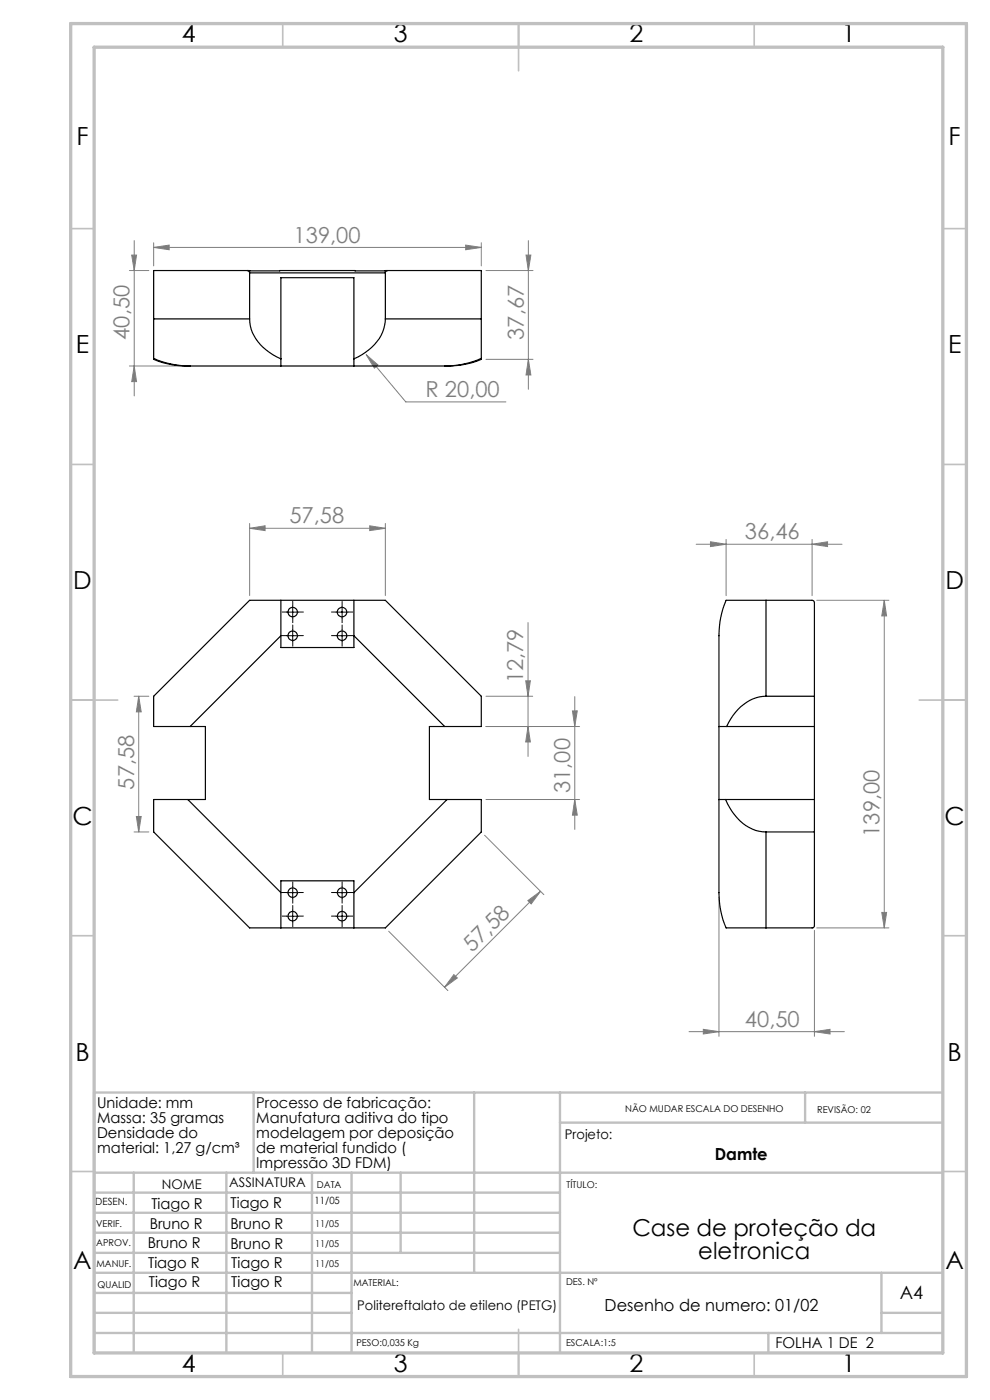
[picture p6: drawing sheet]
<svg xmlns="http://www.w3.org/2000/svg" width="210mm" height="297mm" viewBox="0 0 210 297" stroke-linecap="round" stroke-linejoin="round" font-family="sans-serif">
<g fill="none" stroke="#808080" stroke-width=".21">
<path d="M27.4 57.4h4.2M27.9 54.1h1.1l-.5 3.3zM28.5 51v33M32.6 52.5l3.3-.5v1zM32.6 51.5v4.9M32.6 52.5h69.5M98.8 52l3.3 .5-3.3 .5zM102.1 51.5v4.9M103.1 57.4h10M111.6 54.1h1l-.5 3.3zM112.1 51v31.6M27.4 77.6h11.9"/>
<path d="M28.5 77.6l.5 3.4h-1.1zM77.7 75.2l2.5 2.2-.8 .7zM77.7 75.2l8.4 10.1h21.2M103.1 76.2h10M112.1 76.2l.5 3.3h-1zM53 112.1l3.2-.6v1.1zM53 111.1v15.3M53 112.1h28.7M78.4 111.5l3.3 .6-3.3 .5zM81.7 111.1v15.3M147.7 115.5h30.9M150.7 114.9l3.3 .6-3.3 .5z"/>
<path d="M154 114.4v12M172.3 115.5l3.2-.6v1.1zM172.3 114.4v12M112 132.1v28.4M173.2 127.3h15.4M187.6 127.3l.5 3.4h-1.1zM187.6 127.3v69.5M28.4 147.7h3.2M29.4 147.7l.6 3.3h-1.1zM29.4 147.7v28.8M103.1 154.1h19.8M103.1 147.7h9.9"/>
<path d="M111.5 144.4h1l-.5 3.3zM112 154.1l.5 3.3h-1zM121.4 150.8h1l-.5 3.3zM121.9 147.8v28.2M28.4 176.5h3.2M28.9 173.2h1.1l-.6 3.3zM102.8 177.2l12.6 12.6M103.1 169.6h19.8M121.9 169.6l.5 3.3h-1zM82.4 197.6l12.6 12.5M112 191.1l2.7-2-2 2.7zM114.7 189.1l-20.4 20.3"/>
<path d="M152.5 190.4v29.4M172.8 197.4v22.4M173.2 196.8h15.4M187 193.6h1.1l-.5 3.2zM96.3 206.8l.7 .7-2.7 1.9zM146.2 218.9h32.9M149.2 218.4l3.3 .5-3.3 .5zM172.8 218.9l3.3-.5v1z"/>
</g>
<g fill="none" stroke="#000" stroke-width=".21" stroke-dasharray="15.2 1.3 1.3 1.3">
<path d="M60.8 134.8h-1M60.8 129.8h-1M62.1 133.6v-1M62.1 136.1v1M62.1 128.6v-1M62.1 131.1v1M63.3 134.8h1M63.3 129.8h1M71.3 129.8h-1M71.3 134.8h-1M72.6 128.6v-1M72.6 131.1v1"/>
<path d="M72.6 133.6v-1M72.6 136.1v1M73.8 129.8h1M73.8 134.8h1M60.8 189.3h-1M60.8 194.3h-1M62.1 188.1v-1M62.1 190.6v1M62.1 193.1v-1M62.1 195.6v1M63.3 189.3h1M63.3 194.3h1"/>
<path d="M71.3 189.3h-1M71.3 194.3h-1M72.6 188.1v-1M72.6 190.6v1M72.6 193.1v-1M72.6 195.6v1M73.8 189.3h1M73.8 194.3h1"/>
</g>
<g fill="none" stroke="#000" stroke-width=".21">
<path d="M60.8 134.9h2.5M60.8 129.9h2.5M62.1 128.6v2.5M62.1 133.6v2.5M71.3 134.9h2.5M71.3 129.9h2.5M72.6 128.6v2.5M72.6 133.6v2.5M60.8 189.4h2.5M60.8 194.4h2.5M62.1 188.1v2.5M62.1 193.1v2.5"/>
<path d="M71.3 189.4h2.5M71.3 194.4h2.5M72.6 188.1v2.5M72.6 193.1v2.5"/>
</g>
<g fill="none" stroke="#c0c0c0" stroke-width=".35">
<path d="M60 5v5M110 5v10M160 5v5M15 48.5h5M200 48.5h5M15 98.5h5M200 98.5h5M15 148.5h10M195 148.5h10M15 198.5h5M200 198.5h5M15 248.5h5"/>
<path d="M200 248.5h5M60 287v5M110 282v10M160 287v5"/>
</g>
<g fill="none" stroke="#c0c0c0" stroke-width=".5">
<path d="M53.8 231.8v17M100.6 231.8v38.2M118.8 231.8v55.2M118.8 238.2h81.2M170.8 231.8v6.4M200 231.8h-180v55.2M20 248.8h180M20 257.3h98.8M20 253h98.8M28.4 248.8v38.2M48 248.8v38.2M66.2 248.8v38.2"/>
<path d="M74.6 248.8v38.2M85 248.8v17M20 265.8h98.8M20 261.5h98.8M20 278.5h54.6M20 274.3h54.6M20 270h180M187 278.5h13M187 270v12.8M20 282.8h180M163 282.8v4.2"/>
</g>
<path d="M15 5h190v287h-190zM20 10h180v277h-180z" fill="none" stroke="#c0c0c0" stroke-width=".7"/>
<g fill="#808080">
<path d="M53 112.1l3.2-.6v1.1zM78.4 111.5l3.3 .6-3.3 .5zM32.6 52.5l3.3-.5v1zM98.8 52l3.3 .5-3.3 .5zM77.7 75.2l1.7 2.9 .8-.7zM150.7 114.9l3.3 .6-3.3 .5zM172.3 115.5l3.2-.6v1.1z"/>
<path d="M112 191.1l2.7-2-2 2.7zM96.3 206.8l.7 .7-2.7 1.9z"/>
<path d="M121.9 169.6l.5 3.3h-1zM121.4 150.8h1l-.5 3.3zM112.1 76.2l.5 3.3h-1zM111.6 54.1h1l-.5 3.3z"/>
<path d="M27.9 54.1h1.1l-.5 3.3zM28.5 77.6l.5 3.4h-1.1z"/>
<path d="M111.5 144.4h1l-.5 3.3zM112 154.1l.5 3.3h-1zM29.4 147.7l.6 3.3h-1.1zM28.9 173.2h1.1l-.6 3.3zM187.6 127.3l.5 3.4h-1.1zM187 193.6h1.1l-.5 3.2z"/>
<path d="M149.2 218.4l3.3 .5-3.3 .5zM172.8 218.9l3.3-.5v1z"/>
</g>
<g fill="none" stroke="#000" stroke-width=".25">
<path d="M52.4 57.4l.3 .1 .3 .4M53 57.9h28.7M53 57.9v9.8M81.7 57.9v9.8M82.2 57.4l-.3 .1-.2 .4M32.6 67.7v-10.3h69.5v10.3M32.6 76a19.1 19.1 0 0 0 7.7 1.6M32.6 67.7v8.3M32.6 76v.2l.9 .4 2.1 .6 2.1 .3 2.1 .1h55l2.2-.1 2.1-.3 2-.6 1-.4v-.2M32.6 67.7h20.4M53 67.7a9.2 9.2 0 0 0 4.9 7.6l1.7 .8M59.6 76.1v1.5"/>
<path d="M59.6 76.1v-17.2h15.5v17.2M75.1 76.1v1.5M81.7 67.7a9.1 9.1 0 0 1-5 7.6l-1.6 .8M81.7 67.7h20.4M102.1 76a19.1 19.1 0 0 1-7.8 1.6M102.1 67.7v8.3M59.6 127.3h-6.6l-20.4 20.4v6.4h7.7M59.6 127.3v7.6M59.6 134.9v2.5h15.5v-2.5M59.6 134.9l-19.3 19.2M59.6 127.3h15.5M75.1 127.3h6.6l20.4 20.4v6.4h-7.8"/>
<path d="M75.1 127.3v7.6M75.1 134.9l19.2 19.2M162.5 127.3h9.8a.49 .49 0 0 1 .5 .6v68.6l-.4 .3h-9.9M162.5 127.3h-8.5a18.8 18.8 0 0 0-1.5 7.6v54.5a18.8 18.8 0 0 0 1.5 7.4h8.5M162.5 127.3v20.4M40.3 154.1h3.3v15.5h-3.8M94.3 154.1h-3.2v15.5h3.7M152.5 154.1h1.6M154.1 154.1h18.7M162.5 147.7a9.4 9.4 0 0 0-7.9 5.6l-.5 .8M162.5 147.7h10.3M39.8 169.6h-7.2v6.9l20.4 20.3h6.6"/>
<path d="M39.8 169.6l19.8 19.8M94.8 169.6h7.3v6.9l-20.4 20.3h-6.6M94.8 169.6l-19.7 19.8M152.5 169.6h1.4M153.9 169.6a10.3 10.3 0 0 0 7.8 6.9h.8M153.9 169.6h18.9M162.5 176.5h10.3M162.5 176.5v20.3M59.6 189.4v7.4M59.6 189.4v-2.5h15.5v2.5M59.6 196.8h15.5M75.1 189.4v7.4"/>
<circle cx="62.1" cy="134.9" r="1"/>
<circle cx="62.1" cy="129.9" r="1"/>
<circle cx="72.5" cy="134.9" r="1"/>
<circle cx="72.5" cy="129.9" r="1"/>
<circle cx="62.1" cy="189.4" r="1"/>
<circle cx="62.1" cy="194.4" r="1"/>
<circle cx="72.5" cy="189.4" r="1"/>
<circle cx="72.5" cy="194.4" r="1"/>
</g>
<g font-size="5.3">
<text x="38.5" y="9">4</text>
<text x="83.5" y="9">3</text>
<text x="133.6" y="9">2</text>
<text x="178.6" y="9">1</text>
<text x="16.2" y="30.7">F</text>
<text x="201.2" y="30.7">F</text>
<text x="16.1" y="75">E</text>
<text x="201.1" y="75">E</text>
<text x="15.5" y="125">D</text>
<text x="200.5" y="125">D</text>
<text x="15.4" y="175">C</text>
<text x="200.4" y="175">C</text>
<text x="16" y="225">B</text>
<text x="201" y="225">B</text>
<text x="15.5" y="269.2">A</text>
<text x="200.5" y="269.2">A</text>
<text x="38.5" y="291">4</text>
<text x="83.5" y="291">3</text>
<text x="133.6" y="291">2</text>
<text x="178.6" y="291">1</text>
</g>
<g font-size="4.9">
<text x="134.2" y="262.1">Case de proteção da</text>
<text x="148.1" y="267">eletronica</text>
</g>
<g font-size="4.7" fill="#808080">
<text x="62.3" y="51.5">139,00</text>
<text x="27.5" y="72.1" transform="rotate(-90 27.5 72.1)">40,50</text>
<text x="111.1" y="72.1" transform="rotate(-90 111.1 72.1)">37,67</text>
<text x="90.3" y="84.2">R 20,00</text>
<text x="61.4" y="111">57,58</text>
<text x="158" y="114.4">36,46</text>
<text x="111" y="145" transform="rotate(-90 111 145)">12,79</text>
<text x="28.4" y="167.5" transform="rotate(-90 28.4 167.5)">57,58</text>
<text x="120.9" y="168.2" transform="rotate(-90 120.9 168.2)">31,00</text>
<text x="186.6" y="177.5" transform="rotate(-90 186.6 177.5)">139,00</text>
<text x="100.2" y="202.1" transform="rotate(-45 100.2 202.1)">57,58</text>
<text x="158" y="217.8">40,50</text>
</g>
<text font-size="3.9" x="190.9" y="275.5">A4</text>
<g font-size="3.5">
<text x="151.6" y="246.1">Damte</text>
<text x="128.3" y="278">Desenho de numero: 01/02</text>
</g>
<g font-size="3.2">
<text x="20.6" y="235">Unidade: mm</text>
<text x="20.6" y="238.2">Massa: 35 gramas</text>
<text x="54.4" y="235">Processo de fabricação:</text>
<text x="54.4" y="238.2">Manufatura aditiva do tipo</text>
<text x="20.6" y="241.3">Densidade do</text>
<text x="20.6" y="244.5">material: 1,27 g/cm³</text>
<text x="54.4" y="241.4">modelagem por deposição</text>
<text x="54.4" y="244.5">de material fundido (</text>
<text x="54.4" y="247.7">Impressão 3D FDM)</text>
<text x="32.1" y="256.4">Tiago R</text>
<text x="48.9" y="256.2">Tiago R</text>
<text x="31.8" y="260.6">Bruno R</text>
<text x="48.9" y="260.6">Bruno R</text>
<text x="31.3" y="264.7">Bruno R</text>
<text x="31.4" y="269.1">Tiago R</text>
<text x="48.9" y="264.9">Bruno R</text>
<text x="49" y="269">Tiago R</text>
<text x="31.6" y="273">Tiago R</text>
<text x="49" y="272.9">Tiago R</text>
<text x="164.5" y="286">FOLHA 1 DE 2</text>
</g>
<g font-size="2.8">
<text x="119.8" y="241.7">Projeto:</text>
<text x="48.6" y="251.8">ASSINATURA</text>
<text x="34.3" y="252.1">NOME</text>
<text x="75.8" y="277.9">Politereftalato de etileno (PETG)</text>
</g>
<g font-size="2.1">
<text x="20.2" y="255.7">DESEN.</text>
<text x="66.7" y="255.4">11/05</text>
</g>
<g font-size="2">
<text x="132.6" y="236">NÃO MUDAR ESCALA DO DESENHO</text>
<text x="173.3" y="236.2">REVISÃO: 02</text>
<text x="67.2" y="251.9">DATA</text>
<text x="120.2" y="251.9">TÍTULO:</text>
<text x="20.4" y="260.3">VERIF.</text>
<text x="66.9" y="260.3">11/05</text>
<text x="20.4" y="264.4">APROV.</text>
<text x="20.5" y="268.8">MANUF.</text>
<text x="66.9" y="264.6">11/05</text>
<text x="66.9" y="268.7">11/05</text>
<text x="20.7" y="273.1">QUALID</text>
<text x="75" y="272.9">MATERIAL:</text>
<text x="120.1" y="272.5">DES. Nº</text>
<text x="75.6" y="285.5">PESO:0,035 Kg</text>
<text x="120.1" y="285.6">ESCALA:1:5</text>
</g>
</svg>
